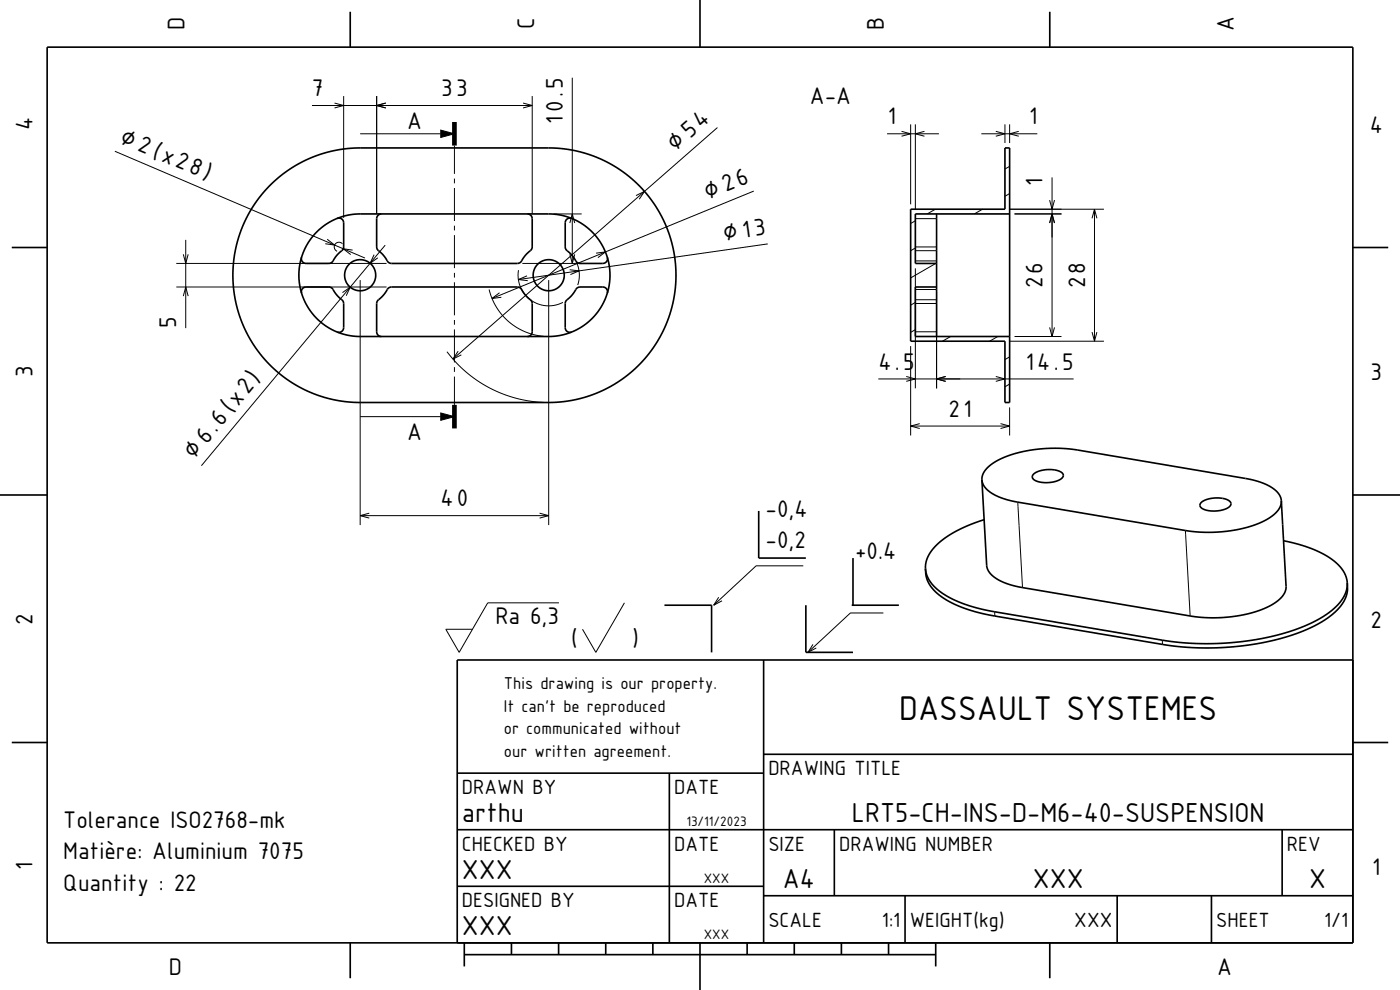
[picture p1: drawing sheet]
<svg xmlns="http://www.w3.org/2000/svg" width="297mm" height="210mm" viewBox="0 0 297 210" stroke-linecap="round" stroke-linejoin="round" font-family="sans-serif">
<g fill="none" stroke="#000" stroke-width=".21">
<path d="M121.4 16.5v39.4M24.4 32.1l53 22.6M66.2 22.4h46.7M71 21.9l1.9 .5-1.9 .5M72.9 20.4v25.8M76.4 28.4h17.1M79.9 20.4v24.9M81.8 21.9l-1.9 .5 1.9 .5M96.4 30.9v6M96.4 37.9v1M96.4 39.9v7M111 21.9l1.9 .5-1.9 .5"/>
<path d="M112.9 20.4v24.9M152.2 27.1l-56.1 49.1M188.2 28.4h11M191.3 27.9l1.9 .5-1.9 .5M193.2 26.4v16.9M194.2 26.4v17.9M196.1 27.9l-1.9 .5 1.9 .5M208.2 28.4h11.9M211.3 27.9l1.9 .5-1.9 .5M213.2 26.4v3.9M214.2 35.3l-1 .6M214.2 26.4v3.9"/>
<path d="M216.1 27.9l-1.9 .5 1.9 .5M223.2 37.6v33.8M37.4 55.9h44.6M38.9 53.9l.5 2 .5-2M39.4 50.9v18.7M69.4 50.8l1.6 1.2-2-.3M72.6 51.7a1 1 0 0 0-1.5 .1 1 1 0 0 0 .4 1.5M74.8 53.1l-2-.3 1.6 1.2M76.4 59.4v52M79.4 54l-.9 1.8 1.7-1.1M81.7 52l-39 46.8M96.4 47.9v1"/>
<path d="M96.4 49.9v7M96.4 57.9v1M96.4 59.9v7M110 57.3a6.5 6.5 0 0 0 2.6 6.3 6.5 6.5 0 0 0 6.8 .5M110.8 55.9h12.6M111.8 58.5l-1.8 .8 2 .2M116.4 59.4v52M117.4 45.4h6M120.9 57.2l1.9 .3-1.8 .7M120.9 53.9l.5 2 .5-2M120.9 47.3l.5-1.9 .5 1.9M122.3 55.6a6.5 6.5 0 0 1 .3 4.9"/>
<path d="M126.4 53.7l2-.3-1.6 1.3M134.9 41.5l1.8-.9-1.1 1.7M159.9 40.5l-55.5 22.8M162.9 51.7l-52.9 7.6M194.2 52.6l-1 .6M194.2 46.8l-1 .6M194.2 56.9v25.5M194.2 46.4h4.5M194.2 52.4h4.5M194.2 53.2h4.5M194.2 55.3h4.5M198.4 44.4l-1.7 1"/>
<path d="M198.5 55.9l-5.3 3.1M208.4 44.4l-1.7 1M214.2 41.1l-1 .5M214.2 44.4h20M215.2 45.4h10M222.7 42.4l.5 2 .5-2M222.7 47.3l.5-1.9 .5 1.9M231.7 46.3l.5-1.9 .5 1.9M232.2 44.4v28M37.4 60.9h44.6M38.9 62.8l.5-1.9 .5 1.9M72.7 62.1l1.6-1.2-.8 1.8"/>
<path d="M94.8 74.6l2.1 2.5 2.2 2 2.2 1.7 2.6 1.5 2.7 1.2 2.6 .9 3.2 .7 3 .3M96.4 67.9v1M96.4 69.9v7M96.4 77.9v1M96.4 79.9v6M97.2 74.5l-1.1 1.7 1.8-.9M103.8 61.4l.6 1.9 1 2 1.2 1.6 1.4 1.4 1.6 1.2 1.8 .9 1.9 .6 2.1 .3M106 62.1l-1.6 1.2 2-.2M192.3 79.9l1.9 .5-1.9 .5M193.2 73.4v19M194.2 69.9l-1 .6M194.2 64.2l-1 .5"/>
<path d="M194.2 61.4h4.5M194.2 63.6h4.5M194.2 64.4h4.5M194.2 70.4h4.5M198.7 61.9v20.5M200.6 79.9l-1.9 .5 1.9 .5M201.7 71.4l-1.8 1M211.3 79.9l1.9 .5-1.9 .5M211.7 71.4l-1.8 1M214.2 75.7l-1 .6M214.2 72.4h20M215.2 71.4h10"/>
<path d="M222.7 69.4l.5 2 .5-2M231.7 70.4l.5 2 .5-2M76.4 88.4h17.1M186.3 80.4h41.5M193.2 90.4h21M195.1 89.9l-1.9 .5 1.9 .5M212.3 89.9l1.9 .5-1.9 .5M214.2 81.5l-1 .6M214.2 86.4v6M76.4 109.4h40M78.3 108.9l-1.9 .5 1.9 .5M114.5 108.9l1.9 .5-1.9 .5"/>
<path d="M215.9 106.5l1 18.1M251.5 112.5l1 18.2M118.6 127.9h-15.1l-6.1 10.5-2.8-4.9h5.6M132.5 127.9l-6.1 10.5-2.8-4.9M152.5 126.7l-1.1 1.7 1.8-1M170.4 120h-10l-9 8.4M172.5 136.7l-1.1 1.7 1.8-1M187.4 130h-7l-9 8.4M211 129.8l.1 .9M246.6 135.8v.9"/>
</g>
<g fill="none" stroke="#000" stroke-width=".35">
<path d="M10 10h277v190h-277zM74.3 2.5v7.5M148.5 0v10M222.7 2.5v7.5M57.3 39.3l3.6-3 4.1-2.4 4.2-1.6 4.7-.8 2.3-.1h40.8l3.7 .3 3.9 1 2.8 1 2.2 1.1 2.4 1.5 1.9 1.5 1.9 1.7 1.8 2.1 1.4 2 1.4 2.4 1 2.3 .9 2.6 .6 2.4 .4 3 .1 2.7-.2 2.5-.5 3-.6 2.2-1.4 3.4-1.6 2.9-2.1 2.8-2.4 2.5-2.7 2.2-3 1.8-3.2 1.4-3.1 1-3 .5-2.7 .2h-40.8l-4.2-.4-3.7-.9-3.2-1.3-2.9-1.5-2.8-2.1-2.6-2.4-2.2-2.7-1.9-2.9-1.3-3-1.2-3.5-.5-3.2-.2-3.5 .3-3.8 .8-3.4 1.2-3.3 1.6-3.1 1.8-2.6zM2.5 52.5h7.5M67.2 49.2l1.7-1.4 2.2-1.3 2.1-.7 2.2-.4h41l2.3 .2 2.4 .7 2.5 1.2 1.9 1.6 1.6 1.9 1.2 2.2 .8 2.4 .3 2.4-.2 2.8-.5 1.9-.7 1.6-1.1 1.7-1.1 1.4-1.5 1.3-1.9 1.2-1.6 .7-1.9 .5-2.5 .3h-40l-2.6-.3-3-1-1.6-.9-1.5-1.2-1.3-1.3-1-1.4-.8-1.5-.6-1.6-.4-1.8-.2-1.7 .3-3.2 .5-1.7 .9-1.8 .9-1.5zM71.5 46.3a1 1 0 0 1 1.4 1v5.1a2.97 2.97 0 0 1-1.3 1.6l-.6 .8a1.57 1.57 0 0 1-1.2 1.1h-4.9a1 1 0 0 1-.9-1.3M80.9 45.4l-.7 .2-.3 .7v6.1a4.6 4.6 0 0 0 1.6 1.9l.1 .2a2.19 2.19 0 0 0 1.4 1.4h26.8a2.38 2.38 0 0 0 1.5-1.5l.5-.6a2.46 2.46 0 0 0 1.1-1.4v-6.3l-.5-.6-.5-.1M121.3 46.3a1 1 0 0 0-1.4 1v5.1a4.5 4.5 0 0 0 1.6 1.9l.1 .2a2.19 2.19 0 0 0 1.4 1.4h4.9a1 1 0 0 0 .9-1.3M193.2 44.4h20v-13h1v54h-1v-13h-20zM198.7 45.4v26"/>
<path d="M214.2 45.4h-20v10.5h4.5M287 52.5h7.5M64 62.2a1 1 0 0 1 .9-1.3h4.9a2.58 2.58 0 0 1 1.5 1.6l.5 .5a2.28 2.28 0 0 1 1.1 1.4v5.1a1 1 0 0 1-1.4 .9M80.9 71.4l-.5-.2-.5-.6v-6.2a2.93 2.93 0 0 1 1.3-1.7l.6-.8a1.55 1.55 0 0 1 1.2-1h26.8a2.56 2.56 0 0 1 1.5 1.6l.5 .5a2.26 2.26 0 0 1 1.1 1.4v6.1l-.3 .6-.7 .3M128.8 62.2a1 1 0 0 0-.9-1.3h-4.9a2.38 2.38 0 0 0-1.5 1.5l-.4 .5a2.46 2.46 0 0 0-1.2 1.5v5.1a1 1 0 0 0 1.4 .9M198.7 60.9h-4.5v10.5h20M0 105h10M161 108.4v10h10M181 118.4v10M208.3 101.8l.3-1.4 1-1.3 1.7-1.3 2.3-1 2.8-.9 3-.5 3.3-.3h3.2l2.8 .4 37.1 6.3 2.4 .8 2 1.1 1.2 1.3 .4 1.2M208.3 101.8l.5 1.4 1.3 1.2 1.8 1 2.5 .8 37.1 6.3 2.8 .4h3.4l3.2-.3 3.1-.6 2.5-.8 2.3-1 1.7-1.3 1-1.3 .3-1.4M208.3 101.8l1 18.3 .7 1.4 1.4 1.3 2.1 1 2.9 .8 36.3 6.1 2.3 .3 5.2-.1 3-.4 2.5-.5 2-.7 2-.9 1.5-1.1 1-1.1 .5-.8 .1-1-1-18.2"/>
<path d="M208.8 110.2l-5 2-2.4 1.3-1.9 1.3-1.3 1.3-1.1 1.6-.6 1.4-.2 1.5M219.2 100.6a5.7 5.7 0 0 1 6.2-.2l.2 .3a1.7 1.7 0 0 1-1.7 1.4 5.1 5.1 0 0 1-4.8-.6l-.1-.5zM254.8 106.6a5.7 5.7 0 0 1 6.2-.2l.1 .3a1.7 1.7 0 0 1-1.7 1.5 5.2 5.2 0 0 1-4.7-.7l-.1-.4zM272.3 114.7l5.3 1.4 2.5 1.1 1.9 1 1.7 1.4 1.1 1.2 .7 1.5 .3 1.3M287 105h10M141 128.4h10v10M162 140v60M171 128.4v10h10M180.7 128.4h10M196.3 120.6l.2 1.5 .4 1.3 .8 1.3 .9 1 1.4 1.1 1.9 1.1 4.2 1.6 5 1.2 35.7 6 3.3 .5 3.6 .2 6.4-.1 5.7-.6 5.8-1.2 5.3-1.8 4.1-2.2 1.7-1.2 1.3-1.2 1-1.4 .6-1.2 .2-1.2v-1.7M196.3 120.6l.3 1.3 .5 1.2 .9 1.1 1.3 1.2 1.6 1 1.8 1 4.3 1.5 4 .9 35.6 6 3.6 .5 3.4 .2 6.2-.1 5.7-.6 6-1.2 4.8-1.6 4.1-2 2.9-2.2 1.1-1.2 .8-1.3 .5-1.4 .1-1.3M287 140h-190v60"/>
<path d="M2.5 157.5h7.5M287 157.5h7.5M97 176h190M97 164h65M142 164v36M162 160h125M177 176v14M272 176v14M97 188h65M162 190h125M192 190v10M237 190v10"/>
<path d="M257 190v10M74.3 200v7.5M98.5 202.5h100M98.5 200v5M108.5 200v2.5M118.5 200v2.5M128.5 200v2.5M138.5 200v2.5M148.5 200v10M158.5 200v2.5M168.5 200v2.5M178.5 200v2.5"/>
<path d="M188.5 200v2.5M198.5 200v5M222.7 200v7.5"/>
<circle cx="76.4" cy="58.4" r="3.3"/>
<circle cx="116.4" cy="58.4" r="3.3"/>
</g>
<path d="M96.4 25.9v5M96.4 85.9v5" fill="none" stroke="#000" stroke-width="1" stroke-linecap="butt"/>
<g fill="#000" stroke="#000" stroke-width=".21">
<path d="M93.5 27.6l2.9 .8-2.9 .8z" fill-rule="evenodd"/>
<path d="M93.5 87.6l2.9 .8-2.9 .8z" fill-rule="evenodd"/>
</g>
<text font-size="7" x="190.8" y="152.7">DASSAULT SYSTEMES</text>
<g font-size="5.6">
<text x="98" y="174.4">arthu</text>
<text x="180.7" y="174.4">LRT5-CH-INS-D-M6-40-SUSPENSION</text>
<text x="98" y="186.4">XXX</text>
<text x="166.1" y="188.4">A4</text>
<text x="219.1" y="188.4">XXX</text>
<text x="277.7" y="188.4">X</text>
<text x="98" y="198.4">XXX</text>
</g>
<g font-size="4.9">
<text x="39.1" y="6.4" transform="rotate(-90 39.1 6.4)">D</text>
<text x="113.3" y="6.2" transform="rotate(-90 113.3 6.2)">C</text>
<text x="187.5" y="6.4" transform="rotate(-90 187.5 6.4)">B</text>
<text x="261.7" y="6.6" transform="rotate(-90 261.7 6.6)">A</text>
<text x="66.2" y="20.4">7</text>
<text x="93.6" y="20.4">33</text>
<text x="171.8" y="22">A-A</text>
<text x="6.9" y="27.7" transform="rotate(-90 6.9 27.7)">4</text>
<text x="86.4" y="27.4">A</text>
<text x="119.4" y="26.3" transform="rotate(-90 119.4 26.3)">10.5</text>
<text x="188.3" y="26.4">1</text>
<text x="218.3" y="26.4">1</text>
<text x="290.6" y="28.2">4</text>
<text x="25.2" y="30.2" transform="rotate(23 25.2 30.2)">⌀ 2 (x28)</text>
<text x="143.3" y="32.2" transform="rotate(-41 143.3 32.2)">⌀ 54</text>
<text x="221.2" y="39.4" transform="rotate(-90 221.2 39.4)">1</text>
<text x="150.1" y="42.4" transform="rotate(-22 150.1 42.4)">⌀ 26</text>
<text x="153.6" y="51" transform="rotate(-8 153.6 51)">⌀ 13</text>
<text x="221.2" y="61.2" transform="rotate(-90 221.2 61.2)">26</text>
<text x="230.2" y="61.2" transform="rotate(-90 230.2 61.2)">28</text>
<text x="37.4" y="69.6" transform="rotate(-90 37.4 69.6)">5</text>
<text x="6.9" y="80" transform="rotate(-90 6.9 80)">3</text>
<text x="186.3" y="78.4">4.5</text>
<text x="217.6" y="78.4">14.5</text>
<text x="290.8" y="80.7">3</text>
<text x="201.2" y="88.4">21</text>
<text x="86.4" y="93.4">A</text>
<text x="41.2" y="97.5" transform="rotate(-50 41.2 97.5)">⌀ 6.6 (x2)</text>
<text x="93.4" y="107.4">40</text>
<text x="162.4" y="109.6">-0,4</text>
<text x="162.4" y="116.3">-0,2</text>
<text x="181.4" y="118.6">+0.4</text>
<text x="6.9" y="132.5" transform="rotate(-90 6.9 132.5)">2</text>
<text x="105.1" y="132.4">Ra 6,3</text>
<text x="121.2" y="137">(</text>
<text x="134.1" y="137">)</text>
<text x="290.8" y="133.2">2</text>
<text x="13.4" y="175.6">Tolerance ISO2768-mk</text>
<text x="6.9" y="184.6" transform="rotate(-90 6.9 184.6)">1</text>
<text x="13.4" y="182.3">Matière: Aluminium 7075</text>
<text x="291.1" y="185.7">1</text>
<text x="13.4" y="188.9">Quantity : 22</text>
<text x="35.8" y="206.9">D</text>
<text x="258.2" y="206.9">A</text>
</g>
<g font-size="4.2">
<text x="163" y="164.5">DRAWING TITLE</text>
<text x="98" y="168.5">DRAWN BY</text>
<text x="143" y="168.5">DATE</text>
<text x="98" y="180.5">CHECKED BY</text>
<text x="143" y="180.5">DATE</text>
<text x="163" y="180.5">SIZE</text>
<text x="178" y="180.5">DRAWING NUMBER</text>
<text x="273" y="180.5">REV</text>
<text x="98" y="192.5">DESIGNED BY</text>
<text x="143" y="192.5">DATE</text>
<text x="163" y="196.6">SCALE</text>
<text x="187.1" y="196.6">1:1</text>
<text x="193" y="196.6">WEIGHT(kg)</text>
<text x="227.9" y="196.6">XXX</text>
<text x="258" y="196.6">SHEET</text>
<text x="280.9" y="196.6">1/1</text>
</g>
<g font-size="3.5">
<text x="106.9" y="146.3">This drawing is our property.</text>
<text x="106.9" y="151">It can't be reproduced</text>
<text x="106.9" y="155.8">or communicated without</text>
<text x="106.9" y="160.5">our written agreement.</text>
</g>
<g font-size="2.8">
<text x="145.6" y="175.2">13/11/2023</text>
<text x="149.3" y="187.2">XXX</text>
<text x="149.3" y="199.2">XXX</text>
</g>
</svg>
